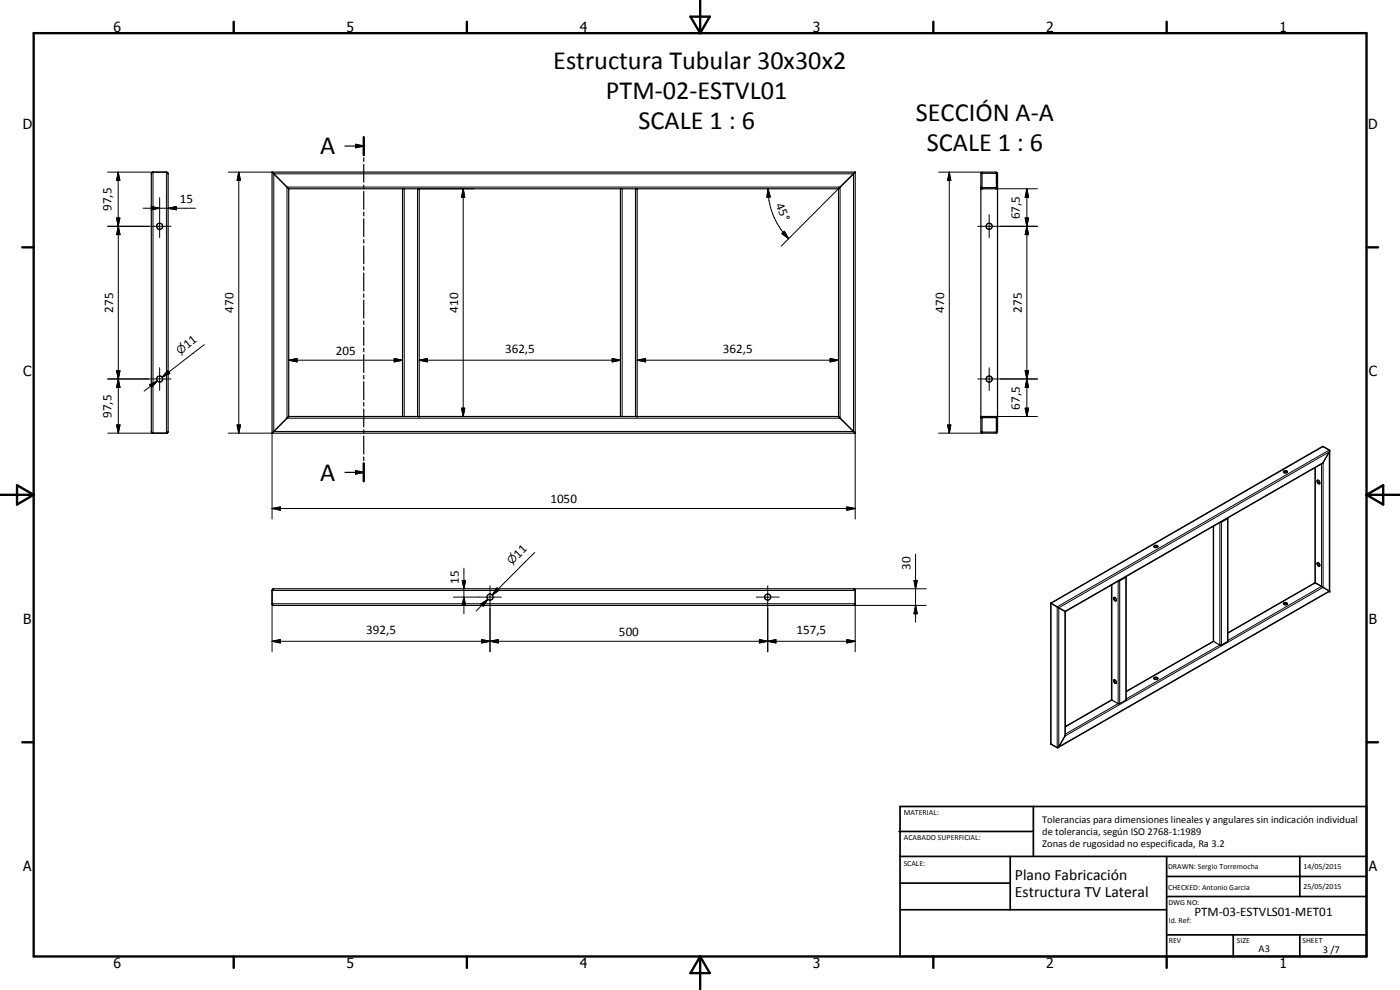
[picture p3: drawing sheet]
<svg xmlns="http://www.w3.org/2000/svg" width="420mm" height="297mm" viewBox="0 0 420 297" stroke-linecap="round" stroke-linejoin="round" font-family="sans-serif">
<g fill="none" stroke="#000" stroke-width=".35">
<path d="M45.5 51.9l.4-.3h4l.5 .6v77.3l-.3 .5h-4.3l-.4-.5zM81.6 51.6v78.4h175.1v-78.4M81.6 51.6l5 5M81.6 51.6h175.1M86.6 56.6v68.4M86.6 56.6h165.1M103.5 43.8h5.7M106.7 43.3l2.5 .5-2.5 .5zM109.2 41.1v5.4M109.2 47.4v1M109.2 49.3v5.4M109.2 55.5v1.1"/>
<path d="M109.2 57.4v5.4M120.8 56.6v68.4M125.8 56.6v68.4M186.2 56.6v68.4M191.2 56.6v68.4M251.7 56.6v68.4M256.7 51.6l-5 5M294.4 56.6h5M294.4 56.3l.3 .3M294.4 51.9l.4-.3h4.1l.5 .4v77.6l-.4 .4h-4.3l-.3-.4zM294.7 52.1l4.3-.1v4.2l-4.2 .1zM299.4 56.3l-.4 .3"/>
<path d="M109.2 63.7v1.1M109.2 65.6v5.4M109.2 71.9v1M109.2 73.8v5.3M109.2 80v1.1M109.2 81.9v5.4M109.2 88.2v1M109.2 90.1v5.4M109.2 96.3v1.1M109.2 98.3v5.3M109.2 104.5v1M109.2 106.4v5.4"/>
<path d="M109.2 112.6v1.1M109.2 114.6v5.3M86.6 125h165.1M86.6 125l-4.9 5M109.2 120.8v1M109.2 122.7v5.4M109.2 128.9v1.1M109.2 130.9v5.3M109.2 137.1v1.1M109.2 139.1v5.3M251.7 125l4.9 5M294.4 125h5"/>
<path d="M294.7 125.4l4.3-.1v4.2l-4.2 .2zM294.8 125.3h.1M294.8 125l-.4 .3M298.9 125l.5 .3M399.1 135.3l-2.1 3.6-77.3 44.6M103.5 141.7h5.7M106.7 141.2l2.5 .5-2.5 .5zM364.1 157.9v34.5M368.5 155.4v37l-2 1.2-2.4-1.2M368.5 155.5l-2.3 1.2M385.2 141.6l.5-.2 .7 .2M385.2 141.4a.61 .61 0 0 1 .7-.2 .61 .61 0 0 1 .4 .5 .66 .66 0 0 1-1.1-.2z"/>
<path d="M394.7 140.3v34.5M395.3 144.1h.3l.3 .3 .2 .6a.6 .6 0 0 1-.7-.1 .6 .6 0 0 1-.1-.8zM395.5 144.1v.6l.6 .4M81.9 176.7h174.4l.4 .5v3.9l-.4 .6h-174.3l-.4-.6v-3.9zM334.2 179.4l.2-.2a.63 .63 0 0 1 .6 .5 .63 .63 0 0 1-.2 .6l-.4-.3zM334.3 179.3l.1 .5 .6 .5M338 173v37l-2.2 1.2-2.2-1.3v-34.4M338 173.1l-2.3 1.2M346.3 164l.5-.2 .7 .2M346.4 163.7l.6-.1 .5 .3a.6 .6 0 0 1-.6 .4 .6 .6 0 0 1-.5-.5zM394.7 174.8v.1M394.7 174.8l-26.2 15.1"/>
<path d="M394.7 174.9h.1M394.7 174.9l4.4 2.5M395.3 168.9a.59 .59 0 0 1 .7 .3 .59 .59 0 0 1-.2 .7l-.5-.4zM395.5 168.8l.2 .9 .4 .1M399.1 177.4l-81.6 46.9M399.1 177.4v-42.2l-2.1-1.3-81.7 47.1M315.3 181h.1M315.3 181v42.1l2.1 1.3 .3-.3 2-3.6v-37M315.4 181l4.3 2.5M364.1 192.4l-26.1 15M385.2 181.2l.5-.2 .7 .2M385.2 181.2a.62 .62 0 0 1 .6-.4 .62 .62 0 0 1 .6 .4"/>
<path d="M385.2 181.2a.72 .72 0 0 0 1.2 0M333.6 210l-13.9 8M334.3 204a.66 .66 0 0 1 .6 .3 .66 .66 0 0 1 0 .8l-.5-.3zM334.4 204a.76 .76 0 0 0 .6 1M346.3 203.6l.3-.2 .9 .2M346.4 203.4l.2-.2 .8 .2a.53 .53 0 0 1-.5 .5 .53 .53 0 0 1-.5-.5z"/>
<circle cx="47.9" cy="67.9" r=".92"/>
<circle cx="296.9" cy="67.9" r=".93"/>
<circle cx="47.9" cy="113.7" r=".92"/>
<circle cx="296.9" cy="113.7" r=".92"/>
<circle cx="147.1" cy="179.2" r=".92"/>
<circle cx="230.4" cy="179.1" r=".93"/>
</g>
<g fill="none" stroke="#000" stroke-width=".3">
<path d="M32.3 51.6h13.6v78.4h-13.6M35.5 51.6l.5 2.5h-1zM35.5 51.6v78.4M47.9 59.3v12M49.9 51.6v78.4M68.5 51.6h13.1M71.7 51.6l.5 2.5h-1zM71.7 51.6v78.4M82.2 52.2h173.9v77.3h-173.9zM86.1 56.1h166v69.4h-166zM121.3 56.6v68.4M125.3 56.6v68.4"/>
<path d="M125.8 56.6h16.4M139 56.6l.5 2.6h-1zM139 56.6v68.4M186.7 56.6v68.4M190.7 56.6v68.4M230.5 56.6l.7 2.5-1 .1zM230.5 56.6a21.6 21.6 0 0 0 6.2 15M252.1 56.1l-17.6 17.7M281.7 51.6h13.1M284.9 51.6l.5 2.5h-1zM284.9 51.6v78.4M298.9 56.6h12.5"/>
<path d="M308.2 56.6l.5 2.6h-1zM308.2 56.6v68.4M32.3 67.9h19M35 65.4h1l-.5 2.5zM35.5 67.9l.5 2.5h-1zM43 62.5h15.7M45.4 62l2.5 .5-2.5 .4zM50.4 62.5l2.5-.5v.9zM234.6 70.1l.8-.7 1.3 2.2zM293.4 67.9h18M296.9 64.5v6.8M307.7 65.4h1l-.5 2.5z"/>
<path d="M307.7 65.4l1 5h-1l1-5zM308.2 67.9l.5 2.5h-1zM32.3 113.7h19M35 111.3h1l-.5 2.4zM35.5 113.7l.5 2.5h-1zM44.9 115.4l2.3-1.1-1.7 1.9zM47.2 114.3l-3.9 3M47.9 110.3v6.8M50.3 111.3l.7 .8-2.3 1.1zM50.6 111.6l-1.9 1.6M61.3 103.4l-12.6 9.8M86.6 108.1l2.5-.5v1z"/>
<path d="M86.6 108.1h34.2M118.3 107.6l2.5 .5-2.5 .5zM125.8 108.1l2.5-.5v1zM125.8 108.1h60.4M183.7 107.6l2.5 .5-2.5 .5zM191.2 108.1l2.5-.5v1zM191.2 108.1h60.5M249.1 107.6l2.6 .5-2.6 .5zM293.4 113.7h18M296.9 110.3v6.8M307.7 111.3h1l-.5 2.4zM308.2 113.7l.5 2.5h-1z"/>
<path d="M35 127.5h1l-.5 2.5zM68.5 130h13.1v25.7M71.2 127.5h1l-.5 2.5zM125.8 125h16.4M138.5 122.5h1l-.5 2.5zM256.7 130v25.7M281.7 130h13.1M284.4 127.5h1l-.5 2.5zM298.9 125h12.5M307.7 122.5h1l-.5 2.5zM396.6 139.2v36.7l-28.1 16.3M397.1 134l-81.7 47v42.3"/>
<path d="M398.9 135l-81.6 47.1v42.2M81.6 152.6l2.5-.5v1zM81.6 152.6h175.1M254.2 152.1l2.5 .5-2.5 .5zM364.2 157.9v34.5l-26.2 15.2M366.1 156.8v36.7l-28.1 16.2M366.6 156.7v36.8M368.4 155.6v36.8M394.7 140.3v34.6l-26.2 15.1M81.6 177.2h175.1M136 179.2h14.5M138.7 174.2h1l-.5 2.5z"/>
<path d="M139.2 179.2l.5 2.5h-1zM139.2 170.5v13.6M146.4 179.8l-3.5 3.5M147.1 175.8v19.8M149.1 176.4l.7 .7-2.1 1.4zM149.5 176.7l-1.8 1.8M160.5 165.8l-12.8 12.7M227 179.2h6.8M230.4 175.8v19.8M256.1 176.7h21.8M274.3 174.2h1l-.5 2.5zM274.8 166.3v20.4"/>
<path d="M333.7 175.4v34.7l-14 8M335.6 174.4v36.7l-15.9 9.2M336 174.2v36.9M337.9 173.2v36.9M81.6 192.4l2.5-.5v1zM81.6 195.6v-14.5h175.1v14.5M81.6 192.4h175.1M144.3 181.2l2.1-1.4-1.4 2.1zM144.6 191.9l2.5 .5-2.5 .5zM144.6 191.9l5 1v-1l-5 1zM147.1 192.4l2.5-.5v1zM227.9 191.9l2.5 .5-2.5 .5z"/>
<path d="M230.4 192.4l2.5-.5v1zM254.2 191.9l2.5 .5-2.5 .5zM256.1 181.7h21.8M274.8 181.7l.5 2.4h-1zM317.7 182.4l81.2-46.8v41.7l-81.2 46.8zM319.6 183.4l77.5-44.6v37.4l-77.5 44.7z"/>
</g>
<g fill="#000">
<circle cx="86.6" cy="56.6" r=".18"/>
<circle cx="125.8" cy="56.6" r=".18"/>
<circle cx="191.2" cy="56.6" r=".18"/>
<circle cx="251.7" cy="56.6" r=".18"/>
<circle cx="299.4" cy="56.6" r=".18"/>
<circle cx="125.8" cy="125" r=".18"/>
<circle cx="191.2" cy="125" r=".18"/>
<circle cx="299.4" cy="125" r=".18"/>
<circle cx="394.7" cy="174.8" r=".18"/>
<circle cx="399.1" cy="177.4" r=".18"/>
<circle cx="315.3" cy="181" r=".18"/>
<circle cx="319.7" cy="183.5" r=".18"/>
</g>
<g fill="none" stroke="#000" stroke-width=".71">
<path d="M10.1 9.9h400v277.1h-400zM70.1 6.5v3.4M140.1 6.5v3.4M207.2 5h5.8l-2.9 4.9zM210.1 0v9.9M280.1 6.5v3.4M350.1 6.5v3.4M109.2 41.1v5.4M6.7 74.2h3.4M410.1 74.2h3.5M109.2 139v5.4M.1 148.5h10"/>
<path d="M5.1 145.6l5 2.9-5 2.9zM410.1 148.5h10M410.1 148.5l5-2.9v5.8zM6.7 222.7h3.4M410.1 222.7h3.5M70.1 287v3.4M140.1 287v3.4M210.1 287v10M210.1 287l2.9 5h-5.8zM280.1 287v3.4M350.1 287v3.4"/>
</g>
<g fill="none" stroke="#000" stroke-width=".51">
<path d="M269.8 249.5h40.3M270.1 242h140v45h-140zM270.1 257h140M303.2 257v16M310.1 242v15M350.1 257v30M390.1 257v12M270.1 265h33.1M270.1 273h80M350.1 269h60M350.1 263h60M350.1 280.5h60"/>
<path d="M370.1 280.5v6.5M390.1 280.5v6.5"/>
</g>
<g fill="#000">
<path d="M35.5 51.6l.5 2.5h-1zM71.7 51.6l.5 2.5h-1zM106.7 43.3l2.5 .5-2.5 .5zM139 56.6l.5 2.6h-1zM230.5 56.6l.7 2.5-1 .1zM284.9 51.6l.5 2.5h-1zM308.2 56.6l.5 2.6h-1zM35 65.4h1l-.5 2.5zM35.5 67.9l.5 2.5h-1zM45.4 62l2.5 .5-2.5 .4zM50.4 62.5l2.5-.5v.9zM234.6 70.1l.8-.7 1.3 2.2z"/>
<path d="M307.7 65.4h1l-.5 2.5zM308.2 67.9l.5 2.5h-1zM35 111.3h1l-.5 2.4zM35.5 113.7l.5 2.5h-1zM44.9 115.4l2.3-1.1-1.7 1.9zM50.3 111.3l.7 .8-2.3 1.1zM86.6 108.1l2.5-.5v1zM118.3 107.6l2.5 .5-2.5 .5zM125.8 108.1l2.5-.5v1zM183.7 107.6l2.5 .5-2.5 .5zM191.2 108.1l2.5-.5v1zM249.1 107.6l2.6 .5-2.6 .5z"/>
<path d="M307.7 111.3h1l-.5 2.4zM308.2 113.7l.5 2.5h-1zM35 127.5h1l-.5 2.5zM71.2 127.5h1l-.5 2.5zM138.5 122.5h1l-.5 2.5zM284.4 127.5h1l-.5 2.5zM307.7 122.5h1l-.5 2.5zM81.6 152.6l2.5-.5v1zM106.7 141.2l2.5 .5-2.5 .5zM254.2 152.1l2.5 .5-2.5 .5zM138.7 174.2h1l-.5 2.5zM149.1 176.4l.7 .7-2.1 1.4z"/>
<path d="M274.3 174.2h1l-.5 2.5zM81.6 192.4l2.5-.5v1zM139.2 179.2l.5 2.5h-1zM144.6 191.9l2.5 .5-2.5 .5zM144.3 181.2l2.1-1.4-1.4 2.1zM147.1 192.4l2.5-.5v1zM227.9 191.9l2.5 .5-2.5 .5zM230.4 192.4l2.5-.5v1zM254.2 191.9l2.5 .5-2.5 .5zM274.8 181.7l.5 2.4h-1z"/>
</g>
<g font-size="7.9">
<text x="166" y="20.7">Estructura Tubular 30x30x2</text>
<text x="181.9" y="29.6">PTM-02-ESTVL01</text>
<text x="191.6" y="38.7">SCALE 1 : 6</text>
<text x="274.9" y="36.4">SECCIÓN A-A</text>
<text x="96.1" y="46.4">A</text>
<text x="278.1" y="45.4">SCALE 1 : 6</text>
<text x="96.1" y="144.3">A</text>
</g>
<g font-size="4.7">
<text x="304.6" y="263.9">Plano Fabricación</text>
<text x="304.6" y="269.3">Estructura TV Lateral</text>
</g>
<g font-size="4.2">
<text x="34" y="9.6">6</text>
<text x="104" y="9.6">5</text>
<text x="174" y="9.6">4</text>
<text x="244" y="9.6">3</text>
<text x="314" y="9.6">2</text>
<text x="384" y="9.6">1</text>
<text x="6.8" y="38.7">D</text>
<text x="410.6" y="38.7">D</text>
<text x="7" y="112.9">C</text>
<text x="410.8" y="112.9">C</text>
<text x="7" y="187.1">B</text>
<text x="410.8" y="187.1">B</text>
<text x="7" y="261.4">A</text>
<text x="410.8" y="261.4">A</text>
<text x="34" y="290.4">6</text>
<text x="104" y="290.4">5</text>
<text x="174" y="290.4">4</text>
<text x="244" y="290.4">3</text>
<text x="314" y="290.4">2</text>
<text x="384" y="290.4">1</text>
</g>
<g font-size="3.9">
<text x="33.4" y="63.3" transform="rotate(-90 33.4 63.3)">97,5</text>
<text x="53.9" y="60.9">15</text>
<text x="232.8" y="61.6" transform="rotate(67 232.8 61.6)">45°</text>
<text x="306.1" y="65.8" transform="rotate(-90 306.1 65.8)">67,5</text>
<text x="34" y="93.9" transform="rotate(-90 34 93.9)">275</text>
<text x="70.1" y="93.9" transform="rotate(-90 70.1 93.9)">470</text>
<text x="137.5" y="93.9" transform="rotate(-90 137.5 93.9)">410</text>
<text x="283.3" y="93.9" transform="rotate(-90 283.3 93.9)">470</text>
<text x="306.7" y="93.9" transform="rotate(-90 306.7 93.9)">275</text>
<text x="56.2" y="104.7" transform="rotate(-38 56.2 104.7)">11</text>
<text x="100.8" y="106.5">205</text>
<text x="151.6" y="106">362,5</text>
<text x="216.9" y="106">362,5</text>
<text x="33.5" y="125.4" transform="rotate(-90 33.5 125.4)">97,5</text>
<text x="306.1" y="122.9" transform="rotate(-90 306.1 122.9)">67,5</text>
<text x="165.2" y="151">1050</text>
<text x="155.6" y="167.6" transform="rotate(-45 155.6 167.6)">11</text>
<text x="273.3" y="171" transform="rotate(-90 273.3 171)">30</text>
<text x="137.7" y="175.3" transform="rotate(-90 137.7 175.3)">15</text>
<text x="109.9" y="190.3">392,5</text>
<text x="185.7" y="190.9">500</text>
<text x="239" y="190.3">157,5</text>
<text x="358.5" y="275">PTM-03-ESTVLS01-MET01</text>
</g>
<g font-size="3.3">
<text x="54" y="106.4" transform="rotate(-38 54 106.4)">⌀</text>
<text x="153.6" y="169.6" transform="rotate(-45 153.6 169.6)">⌀</text>
</g>
<g font-size="3.1">
<text x="312.7" y="246.8">Tolerancias para dimensiones lineales y angulares sin indicación individual</text>
<text x="312.7" y="250.4">de tolerancia, según ISO 2768-1:1989</text>
<text x="312.7" y="254">Zonas de rugosidad no especificada, Ra 3.2</text>
<text x="377.7" y="285.6">A3</text>
<text x="397" y="285.9">3 /7</text>
</g>
<g font-size="2.4">
<text x="271.2" y="244.4">MATERIAL:</text>
<text x="271.3" y="252">ACABADO SUPERFICIAL:</text>
<text x="271.2" y="259.7">SCALE:</text>
<text x="350.6" y="260.8">DRAWN: Sergio Torremocha</text>
<text x="391.2" y="260.6">14/05/2015</text>
<text x="350.6" y="267">CHECKED: Antonio Garcia</text>
<text x="391.2" y="266.7">25/05/2015</text>
<text x="350.6" y="271.4">DWG NO:</text>
<text x="350.8" y="276.9">Id. Ref:</text>
<text x="350.8" y="282.8">REV</text>
<text x="371.2" y="282.9">SIZE</text>
<text x="390.9" y="282.9">SHEET</text>
</g>
</svg>
